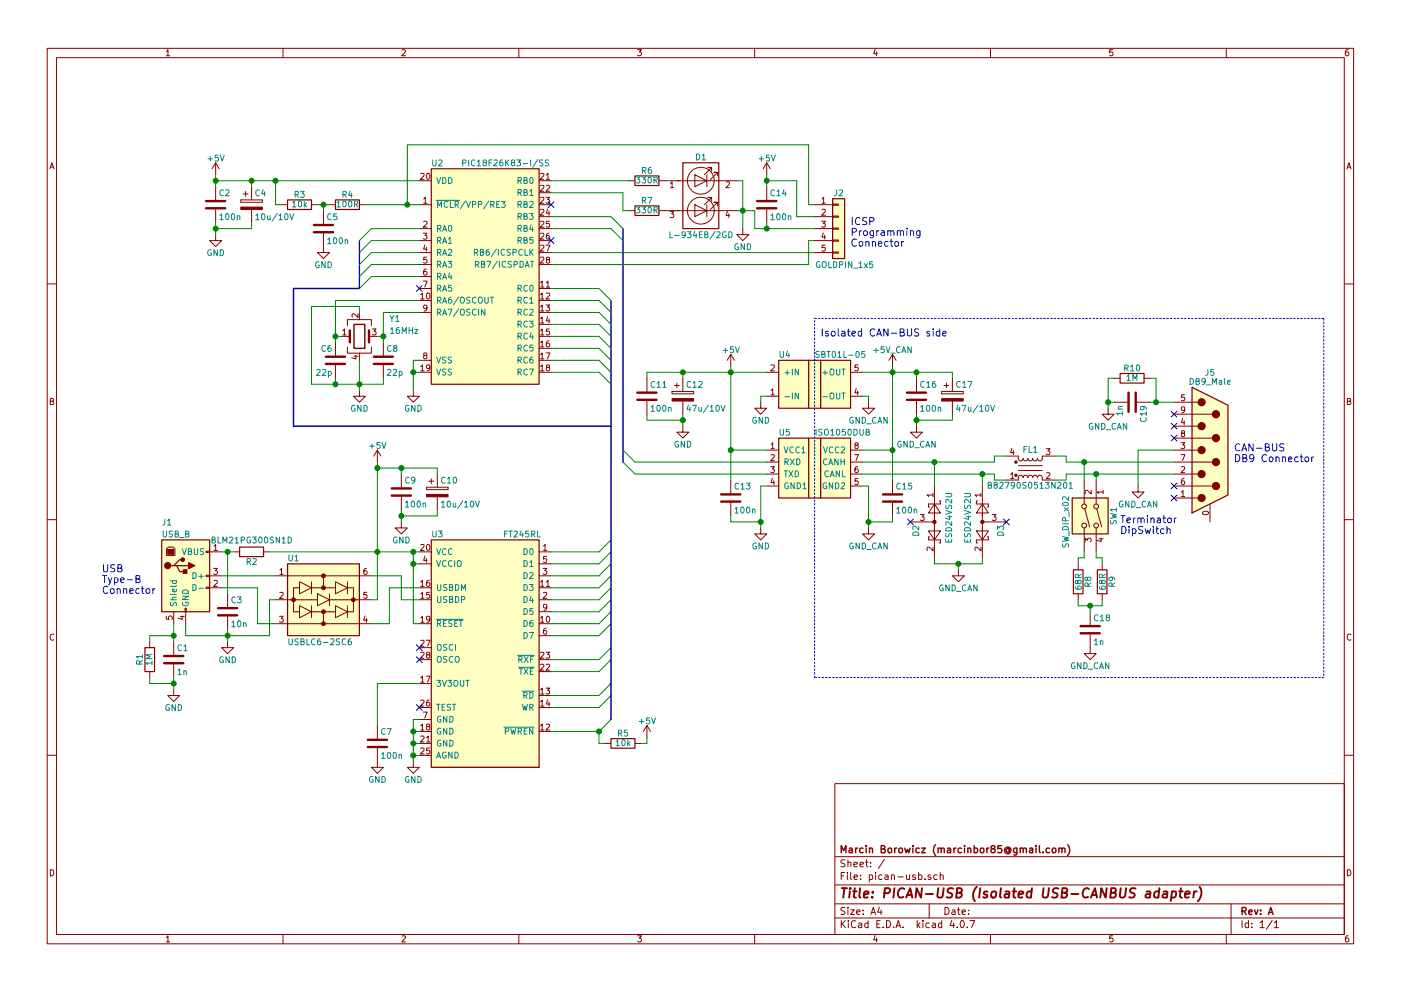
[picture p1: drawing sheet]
EESchema Schematic File Version 2
LIBS:mb_chips
LIBS:mb_conn
LIBS:mb_passive
LIBS:mb_semi
LIBS:mb_sym
LIBS:mb_opto
LIBS:mb_mech
LIBS:74xgxx
LIBS:74xx
LIBS:ac-dc
LIBS:actel
LIBS:adc-dac
LIBS:allegro
LIBS:Altera
LIBS:analog_devices
LIBS:analog_switches
LIBS:atmel
LIBS:audio
LIBS:battery_management
LIBS:bbd
LIBS:bosch
LIBS:brooktre
LIBS:cmos4000
LIBS:cmos_ieee
LIBS:conn
LIBS:contrib
LIBS:cypress
LIBS:dc-dc
LIBS:device
LIBS:digital-audio
LIBS:diode
LIBS:display
LIBS:dsp
LIBS:elec-unifil
LIBS:ESD_Protection
LIBS:ftdi
LIBS:gennum
LIBS:graphic_symbols
LIBS:hc11
LIBS:infineon
LIBS:intel
LIBS:interface
LIBS:intersil
LIBS:ir
LIBS:Lattice
LIBS:leds
LIBS:LEM
LIBS:linear
LIBS:logic_programmable
LIBS:maxim
LIBS:mechanical
LIBS:memory
LIBS:microchip
LIBS:microchip_dspic33dsc
LIBS:microchip_pic10mcu
LIBS:microchip_pic12mcu
LIBS:microchip_pic16mcu
LIBS:microchip_pic18mcu
LIBS:microchip_pic24mcu
LIBS:microchip_pic32mcu
LIBS:microcontrollers
LIBS:modules
LIBS:motor_drivers
LIBS:motorola
LIBS:motors
LIBS:msp430
LIBS:nordicsemi
LIBS:nxp
LIBS:nxp_armmcu
LIBS:onsemi
LIBS:opto
LIBS:Oscillators
LIBS:philips
LIBS:power
LIBS:powerint
LIBS:Power_Management
LIBS:pspice
LIBS:references
LIBS:regul
LIBS:relays
LIBS:rfcom
LIBS:RFSolutions
LIBS:sensors
LIBS:silabs
LIBS:siliconi
LIBS:stm8
LIBS:stm32
LIBS:supertex
LIBS:switches
LIBS:texas
LIBS:transf
LIBS:transistors
LIBS:triac_thyristor
LIBS:ttl_ieee
LIBS:valves
LIBS:video
LIBS:wiznet
LIBS:Worldsemi
LIBS:Xicor
LIBS:xilinx
LIBS:zetex
LIBS:Zilog
LIBS:pican-usb-cache
EELAYER 25 0
EELAYER END
$Descr A4 11693 8268
encoding utf-8
Sheet 1 1
Title "PICAN-USB (Isolated USB-CANBUS adapter)"
Date ""
Rev "A"
Comp "Marcin Borowicz (marcinbor85@gmail.com)"
Comment1 ""
Comment2 ""
Comment3 ""
Comment4 ""
$EndDescr
$Comp
L PIC18F26K83 U2
U 1 1
P 4050 2300
F 0 "U2" H 3600 3250 50  0000 L CNN
F 1 "PIC18F26K83-I/SS" H 3850 3250 50  0000 L CNN
F 2 "Housings_SSOP:SSOP-28_5.3x10.2mm_Pitch0.65mm" H 3600 2550 50  0001 C CNN
F 3 "" H 3600 2550 50  0001 C CNN
	1    4050 2300
	1    0    0    -1  
$EndComp
$Comp
L USB_B J1
U 1 1
P 1550 4800
F 0 "J1" H 1350 5250 50  0000 L CNN
F 1 "USB_B" H 1350 5150 50  0000 L CNN
F 2 "mb_special:USB_B" H 1700 4750 50  0001 C CNN
F 3 "" H 1700 4750 50  0001 C CNN
	1    1550 4800
	1    0    0    -1  
$EndComp
$Comp
L FT245RL U3
U 1 1
P 4050 5450
F 0 "U3" H 3600 6450 50  0000 L CNN
F 1 "FT245RL" H 4200 6450 50  0000 L CNN
F 2 "Housings_SSOP:SSOP-28_5.3x10.2mm_Pitch0.65mm" H 3600 5750 50  0001 C CNN
F 3 "" H 3600 5750 50  0001 C CNN
	1    4050 5450
	1    0    0    -1  
$EndComp
$Comp
L ISO1050DUB U5
U 1 1
P 6800 3900
F 0 "U5" H 6500 4200 50  0000 L CNN
F 1 "ISO1050DUB" H 6800 4200 50  0000 L CNN
F 2 "mb_special:ISO1050DUB" H 6450 3850 50  0001 C CNN
F 3 "" H 6450 3850 50  0001 C CNN
	1    6800 3900
	1    0    0    -1  
$EndComp
$Comp
L EMI_Filter FL1
U 1 1
P 8600 3900
F 0 "FL1" H 8600 3750 50  0000 C CNN
F 1 "B82790S0513N201" H 8600 4050 50  0000 C CNN
F 2 "mb_special:B82790" V 8600 3940 50  0001 C CNN
F 3 "" V 8600 3940 50  0000 C CNN
	1    8600 3900
	1    0    0    1   
$EndComp
$Comp
L +5V #PWR01
U 1 1
P 3150 3850
F 0 "#PWR01" H 3150 3700 50  0001 C CNN
F 1 "+5V" H 3150 3990 50  0000 C CNN
F 2 "" H 3150 3850 50  0001 C CNN
F 3 "" H 3150 3850 50  0001 C CNN
	1    3150 3850
	1    0    0    -1  
$EndComp
$Comp
L GND #PWR02
U 1 1
P 1450 5750
F 0 "#PWR02" H 1450 5500 50  0001 C CNN
F 1 "GND" H 1450 5600 50  0000 C CNN
F 2 "" H 1450 5750 50  0001 C CNN
F 3 "" H 1450 5750 50  0001 C CNN
	1    1450 5750
	1    0    0    -1  
$EndComp
$Comp
L R R2
U 1 1
P 2100 4600
F 0 "R2" V 2180 4600 50  0000 C CNN
F 1 "BLM21PG300SN1D" V 2000 4600 50  0000 C CNN
F 2 "Resistors_SMD:R_0805" V 2030 4600 50  0001 C CNN
F 3 "" H 2100 4600 50  0001 C CNN
	1    2100 4600
	0    1    1    0   
$EndComp
$Comp
L C C6
U 1 1
P 2800 3000
F 0 "C6" H 2825 3100 50  0000 L CNN
F 1 "22p" H 2825 2900 50  0000 L CNN
F 2 "Capacitors_SMD:C_0805" H 2838 2850 50  0001 C CNN
F 3 "" H 2800 3000 50  0001 C CNN
	1    2800 3000
	-1   0    0    -1  
$EndComp
$Comp
L C C8
U 1 1
P 3200 3000
F 0 "C8" H 3225 3100 50  0000 L CNN
F 1 "22p" H 3225 2900 50  0000 L CNN
F 2 "Capacitors_SMD:C_0805" H 3238 2850 50  0001 C CNN
F 3 "" H 3200 3000 50  0001 C CNN
	1    3200 3000
	1    0    0    -1  
$EndComp
$Comp
L C C3
U 1 1
P 1900 5100
F 0 "C3" H 1925 5200 50  0000 L CNN
F 1 "10n" H 1925 5000 50  0000 L CNN
F 2 "Capacitors_SMD:C_0805" H 1938 4950 50  0001 C CNN
F 3 "" H 1900 5100 50  0001 C CNN
	1    1900 5100
	1    0    0    -1  
$EndComp
$Comp
L C C1
U 1 1
P 1450 5500
F 0 "C1" H 1475 5600 50  0000 L CNN
F 1 "1n" H 1475 5400 50  0000 L CNN
F 2 "Capacitors_SMD:C_0805" H 1488 5350 50  0001 C CNN
F 3 "" H 1450 5500 50  0001 C CNN
	1    1450 5500
	1    0    0    -1  
$EndComp
$Comp
L R R1
U 1 1
P 1250 5500
F 0 "R1" V 1330 5500 50  0000 C CNN
F 1 "1M" V 1250 5500 50  0000 C CNN
F 2 "Resistors_SMD:R_0805" V 1180 5500 50  0001 C CNN
F 3 "" H 1250 5500 50  0001 C CNN
	1    1250 5500
	-1   0    0    1   
$EndComp
$Comp
L GND #PWR03
U 1 1
P 1900 5350
F 0 "#PWR03" H 1900 5100 50  0001 C CNN
F 1 "GND" H 1900 5200 50  0000 C CNN
F 2 "" H 1900 5350 50  0001 C CNN
F 3 "" H 1900 5350 50  0001 C CNN
	1    1900 5350
	1    0    0    -1  
$EndComp
$Comp
L GND #PWR04
U 1 1
P 3450 6350
F 0 "#PWR04" H 3450 6100 50  0001 C CNN
F 1 "GND" H 3450 6200 50  0000 C CNN
F 2 "" H 3450 6350 50  0001 C CNN
F 3 "" H 3450 6350 50  0001 C CNN
	1    3450 6350
	1    0    0    -1  
$EndComp
$Comp
L R R5
U 1 1
P 5200 6200
F 0 "R5" V 5280 6200 50  0000 C CNN
F 1 "10k" V 5200 6200 50  0000 C CNN
F 2 "Resistors_SMD:R_0805" V 5130 6200 50  0001 C CNN
F 3 "" H 5200 6200 50  0001 C CNN
	1    5200 6200
	0    -1   -1   0   
$EndComp
$Comp
L GND #PWR05
U 1 1
P 3000 3250
F 0 "#PWR05" H 3000 3000 50  0001 C CNN
F 1 "GND" H 3000 3100 50  0000 C CNN
F 2 "" H 3000 3250 50  0001 C CNN
F 3 "" H 3000 3250 50  0001 C CNN
	1    3000 3250
	1    0    0    -1  
$EndComp
$Comp
L GND #PWR06
U 1 1
P 3450 3250
F 0 "#PWR06" H 3450 3000 50  0001 C CNN
F 1 "GND" H 3450 3100 50  0000 C CNN
F 2 "" H 3450 3250 50  0001 C CNN
F 3 "" H 3450 3250 50  0001 C CNN
	1    3450 3250
	1    0    0    -1  
$EndComp
$Comp
L ESD24VS2U D2
U 1 1
P 7800 4350
F 0 "D2" H 7825 4200 50  0000 L CNN
F 1 "ESD24VS2U" H 7550 4475 50  0000 L CNN
F 2 "TO_SOT_Packages_SMD:SOT-23" H 7875 4475 50  0001 L CNN
F 3 "" H 7680 4350 50  0001 C CNN
	1    7800 4350
	0    1    1    0   
$EndComp
$Comp
L ESD24VS2U D3
U 1 1
P 8200 4350
F 0 "D3" H 8225 4200 50  0000 L CNN
F 1 "ESD24VS2U" H 7950 4475 50  0000 L CNN
F 2 "TO_SOT_Packages_SMD:SOT-23" H 8275 4475 50  0001 L CNN
F 3 "" H 8080 4350 50  0001 C CNN
	1    8200 4350
	0    -1   1    0   
$EndComp
$Comp
L C C9
U 1 1
P 3350 4100
F 0 "C9" H 3375 4200 50  0000 L CNN
F 1 "100n" H 3375 4000 50  0000 L CNN
F 2 "Capacitors_SMD:C_0805" H 3388 3950 50  0001 C CNN
F 3 "" H 3350 4100 50  0001 C CNN
	1    3350 4100
	1    0    0    -1  
$EndComp
$Comp
L CP C10
U 1 1
P 3650 4100
F 0 "C10" H 3675 4200 50  0000 L CNN
F 1 "10u/10V" H 3675 4000 50  0000 L CNN
F 2 "Capacitors_Tantalum_SMD:CP_Tantalum_Case-A_EIA-3216-18_Reflow" H 3688 3950 50  0001 C CNN
F 3 "" H 3650 4100 50  0001 C CNN
	1    3650 4100
	1    0    0    -1  
$EndComp
$Comp
L GND #PWR07
U 1 1
P 3150 6350
F 0 "#PWR07" H 3150 6100 50  0001 C CNN
F 1 "GND" H 3150 6200 50  0000 C CNN
F 2 "" H 3150 6350 50  0001 C CNN
F 3 "" H 3150 6350 50  0001 C CNN
	1    3150 6350
	1    0    0    -1  
$EndComp
$Comp
L GND #PWR08
U 1 1
P 3350 4350
F 0 "#PWR08" H 3350 4100 50  0001 C CNN
F 1 "GND" H 3350 4200 50  0000 C CNN
F 2 "" H 3350 4350 50  0001 C CNN
F 3 "" H 3350 4350 50  0001 C CNN
	1    3350 4350
	1    0    0    -1  
$EndComp
$Comp
L +5V #PWR09
U 1 1
P 5400 6150
F 0 "#PWR09" H 5400 6000 50  0001 C CNN
F 1 "+5V" H 5400 6290 50  0000 C CNN
F 2 "" H 5400 6150 50  0001 C CNN
F 3 "" H 5400 6150 50  0001 C CNN
	1    5400 6150
	1    0    0    -1  
$EndComp
$Comp
L GND #PWR010
U 1 1
P 6350 4400
F 0 "#PWR010" H 6350 4150 50  0001 C CNN
F 1 "GND" H 6350 4250 50  0000 C CNN
F 2 "" H 6350 4400 50  0001 C CNN
F 3 "" H 6350 4400 50  0001 C CNN
	1    6350 4400
	1    0    0    -1  
$EndComp
$Comp
L +5V #PWR011
U 1 1
P 6100 3050
F 0 "#PWR011" H 6100 2900 50  0001 C CNN
F 1 "+5V" H 6100 3190 50  0000 C CNN
F 2 "" H 6100 3050 50  0001 C CNN
F 3 "" H 6100 3050 50  0001 C CNN
	1    6100 3050
	1    0    0    -1  
$EndComp
$Comp
L C C13
U 1 1
P 6100 4150
F 0 "C13" H 6125 4250 50  0000 L CNN
F 1 "100n" H 6125 4050 50  0000 L CNN
F 2 "Capacitors_SMD:C_0805" H 6138 4000 50  0001 C CNN
F 3 "" H 6100 4150 50  0001 C CNN
	1    6100 4150
	1    0    0    -1  
$EndComp
$Comp
L C C7
U 1 1
P 3150 6200
F 0 "C7" H 3175 6300 50  0000 L CNN
F 1 "100n" H 3175 6100 50  0000 L CNN
F 2 "Capacitors_SMD:C_0805" H 3188 6050 50  0001 C CNN
F 3 "" H 3150 6200 50  0001 C CNN
	1    3150 6200
	1    0    0    -1  
$EndComp
NoConn ~ 3500 5500
NoConn ~ 3500 5400
NoConn ~ 3500 5900
NoConn ~ 9800 4150
NoConn ~ 9800 4050
NoConn ~ 9800 3650
NoConn ~ 9800 3550
NoConn ~ 9800 3450
$Comp
L GND_CAN #PWR012
U 1 1
P 8000 4750
F 0 "#PWR012" H 8000 4500 50  0001 C CNN
F 1 "GND_CAN" H 8000 4600 50  0000 C CNN
F 2 "" H 8000 4750 50  0001 C CNN
F 3 "" H 8000 4750 50  0001 C CNN
	1    8000 4750
	1    0    0    -1  
$EndComp
$Comp
L GND_CAN #PWR013
U 1 1
P 9500 4050
F 0 "#PWR013" H 9500 3800 50  0001 C CNN
F 1 "GND_CAN" H 9500 3900 50  0000 C CNN
F 2 "" H 9500 4050 50  0001 C CNN
F 3 "" H 9500 4050 50  0001 C CNN
	1    9500 4050
	1    0    0    -1  
$EndComp
$Comp
L C C2
U 1 1
P 1800 1700
F 0 "C2" H 1825 1800 50  0000 L CNN
F 1 "100n" H 1825 1600 50  0000 L CNN
F 2 "Capacitors_SMD:C_0805" H 1838 1550 50  0001 C CNN
F 3 "" H 1800 1700 50  0001 C CNN
	1    1800 1700
	1    0    0    -1  
$EndComp
$Comp
L CP C4
U 1 1
P 2100 1700
F 0 "C4" H 2125 1800 50  0000 L CNN
F 1 "10u/10V" H 2125 1600 50  0000 L CNN
F 2 "Capacitors_Tantalum_SMD:CP_Tantalum_Case-A_EIA-3216-18_Reflow" H 2138 1550 50  0001 C CNN
F 3 "" H 2100 1700 50  0001 C CNN
	1    2100 1700
	1    0    0    -1  
$EndComp
$Comp
L GND #PWR014
U 1 1
P 1800 1950
F 0 "#PWR014" H 1800 1700 50  0001 C CNN
F 1 "GND" H 1800 1800 50  0000 C CNN
F 2 "" H 1800 1950 50  0001 C CNN
F 3 "" H 1800 1950 50  0001 C CNN
	1    1800 1950
	1    0    0    -1  
$EndComp
$Comp
L SBT01L-05 U4
U 1 1
P 6800 3200
F 0 "U4" H 6500 3450 50  0000 L CNN
F 1 "SBT01L-05" H 6800 3450 50  0000 L CNN
F 2 "mb_special:SBT01" H 6450 3150 50  0001 C CNN
F 3 "" H 6450 3150 50  0001 C CNN
	1    6800 3200
	1    0    0    -1  
$EndComp
$Comp
L GND_CAN #PWR015
U 1 1
P 7250 3350
F 0 "#PWR015" H 7250 3100 50  0001 C CNN
F 1 "GND_CAN" H 7250 3200 50  0000 C CNN
F 2 "" H 7250 3350 50  0001 C CNN
F 3 "" H 7250 3350 50  0001 C CNN
	1    7250 3350
	1    0    0    -1  
$EndComp
$Comp
L GND #PWR016
U 1 1
P 6350 3350
F 0 "#PWR016" H 6350 3100 50  0001 C CNN
F 1 "GND" H 6350 3200 50  0000 C CNN
F 2 "" H 6350 3350 50  0001 C CNN
F 3 "" H 6350 3350 50  0001 C CNN
	1    6350 3350
	1    0    0    -1  
$EndComp
$Comp
L C C16
U 1 1
P 7650 3300
F 0 "C16" H 7675 3400 50  0000 L CNN
F 1 "100n" H 7675 3200 50  0000 L CNN
F 2 "Capacitors_SMD:C_0805" H 7688 3150 50  0001 C CNN
F 3 "" H 7650 3300 50  0001 C CNN
	1    7650 3300
	1    0    0    -1  
$EndComp
$Comp
L CP C17
U 1 1
P 7950 3300
F 0 "C17" H 7975 3400 50  0000 L CNN
F 1 "47u/10V" H 7975 3200 50  0000 L CNN
F 2 "Capacitors_Tantalum_SMD:CP_Tantalum_Case-B_EIA-3528-21_Reflow" H 7988 3150 50  0001 C CNN
F 3 "" H 7950 3300 50  0001 C CNN
	1    7950 3300
	1    0    0    -1  
$EndComp
$Comp
L GND_CAN #PWR017
U 1 1
P 7650 3550
F 0 "#PWR017" H 7650 3300 50  0001 C CNN
F 1 "GND_CAN" H 7650 3400 50  0000 C CNN
F 2 "" H 7650 3550 50  0001 C CNN
F 3 "" H 7650 3550 50  0001 C CNN
	1    7650 3550
	1    0    0    -1  
$EndComp
$Comp
L C C15
U 1 1
P 7450 4150
F 0 "C15" H 7475 4250 50  0000 L CNN
F 1 "100n" H 7475 4050 50  0000 L CNN
F 2 "Capacitors_SMD:C_0805" H 7488 4000 50  0001 C CNN
F 3 "" H 7450 4150 50  0001 C CNN
	1    7450 4150
	1    0    0    -1  
$EndComp
$Comp
L +5V_CAN #PWR018
U 1 1
P 7450 3050
F 0 "#PWR018" H 7450 2900 50  0001 C CNN
F 1 "+5V_CAN" H 7450 3190 50  0000 C CNN
F 2 "" H 7450 3050 50  0001 C CNN
F 3 "" H 7450 3050 50  0001 C CNN
	1    7450 3050
	1    0    0    -1  
$EndComp
$Comp
L C C11
U 1 1
P 5400 3300
F 0 "C11" H 5425 3400 50  0000 L CNN
F 1 "100n" H 5425 3200 50  0000 L CNN
F 2 "Capacitors_SMD:C_0805" H 5438 3150 50  0001 C CNN
F 3 "" H 5400 3300 50  0001 C CNN
	1    5400 3300
	1    0    0    -1  
$EndComp
$Comp
L CP C12
U 1 1
P 5700 3300
F 0 "C12" H 5725 3400 50  0000 L CNN
F 1 "47u/10V" H 5725 3200 50  0000 L CNN
F 2 "Capacitors_Tantalum_SMD:CP_Tantalum_Case-B_EIA-3528-21_Reflow" H 5738 3150 50  0001 C CNN
F 3 "" H 5700 3300 50  0001 C CNN
	1    5700 3300
	1    0    0    -1  
$EndComp
$Comp
L GND #PWR019
U 1 1
P 5700 3550
F 0 "#PWR019" H 5700 3300 50  0001 C CNN
F 1 "GND" H 5700 3400 50  0000 C CNN
F 2 "" H 5700 3550 50  0001 C CNN
F 3 "" H 5700 3550 50  0001 C CNN
	1    5700 3550
	1    0    0    -1  
$EndComp
$Comp
L C C14
U 1 1
P 6400 1700
F 0 "C14" H 6425 1800 50  0000 L CNN
F 1 "100n" H 6425 1600 50  0000 L CNN
F 2 "Capacitors_SMD:C_0805" H 6438 1550 50  0001 C CNN
F 3 "" H 6400 1700 50  0001 C CNN
	1    6400 1700
	1    0    0    -1  
$EndComp
Entry Wire Line
	5100 4500 5000 4600
Entry Wire Line
	5100 4600 5000 4700
Entry Wire Line
	5100 4700 5000 4800
Entry Wire Line
	5100 4800 5000 4900
Entry Wire Line
	5100 4900 5000 5000
Entry Wire Line
	5100 5000 5000 5100
Entry Wire Line
	5100 5100 5000 5200
Entry Wire Line
	5100 5200 5000 5300
Entry Wire Line
	5100 6000 5000 6100
Entry Wire Line
	5100 5800 5000 5900
Entry Wire Line
	5100 5700 5000 5800
Entry Wire Line
	5000 5600 5100 5500
Entry Wire Line
	5000 5500 5100 5400
$Comp
L +5V #PWR020
U 1 1
P 1800 1450
F 0 "#PWR020" H 1800 1300 50  0001 C CNN
F 1 "+5V" H 1800 1590 50  0000 C CNN
F 2 "" H 1800 1450 50  0001 C CNN
F 3 "" H 1800 1450 50  0001 C CNN
	1    1800 1450
	1    0    0    -1  
$EndComp
$Comp
L R R4
U 1 1
P 2900 1700
F 0 "R4" V 2980 1700 50  0000 C CNN
F 1 "100R" V 2900 1700 50  0000 C CNN
F 2 "Resistors_SMD:R_0805" V 2830 1700 50  0001 C CNN
F 3 "" H 2900 1700 50  0001 C CNN
	1    2900 1700
	0    -1   -1   0   
$EndComp
$Comp
L C C5
U 1 1
P 2700 1900
F 0 "C5" H 2725 2000 50  0000 L CNN
F 1 "100n" H 2725 1800 50  0000 L CNN
F 2 "Capacitors_SMD:C_0805" H 2738 1750 50  0001 C CNN
F 3 "" H 2700 1900 50  0001 C CNN
	1    2700 1900
	1    0    0    -1  
$EndComp
$Comp
L R R3
U 1 1
P 2500 1700
F 0 "R3" V 2580 1700 50  0000 C CNN
F 1 "10k" V 2500 1700 50  0000 C CNN
F 2 "Resistors_SMD:R_0805" V 2430 1700 50  0001 C CNN
F 3 "" H 2500 1700 50  0001 C CNN
	1    2500 1700
	0    -1   -1   0   
$EndComp
$Comp
L GND #PWR021
U 1 1
P 2700 2050
F 0 "#PWR021" H 2700 1800 50  0001 C CNN
F 1 "GND" H 2700 1900 50  0000 C CNN
F 2 "" H 2700 2050 50  0001 C CNN
F 3 "" H 2700 2050 50  0001 C CNN
	1    2700 2050
	1    0    0    -1  
$EndComp
Connection ~ 8000 4700
Wire Wire Line
	8000 4750 8000 4700
Wire Wire Line
	7800 4700 7800 4650
Wire Wire Line
	7800 4700 8200 4700
Wire Wire Line
	8200 4700 8200 4650
Wire Wire Line
	8900 3850 9800 3850
Wire Wire Line
	8900 3800 8900 3850
Wire Wire Line
	8800 3800 8900 3800
Wire Wire Line
	7250 4050 7200 4050
Wire Wire Line
	7250 4050 7250 4400
Wire Wire Line
	9500 3750 9800 3750
Wire Wire Line
	6350 4050 6350 4400
Wire Wire Line
	6400 4050 6350 4050
Wire Wire Line
	1450 5200 1450 5350
Wire Wire Line
	1450 5300 1250 5300
Wire Wire Line
	1250 5300 1250 5350
Connection ~ 1450 5300
Wire Wire Line
	1450 5650 1450 5750
Wire Wire Line
	1450 5700 1250 5700
Wire Wire Line
	1250 5700 1250 5650
Connection ~ 1450 5700
Wire Wire Line
	1550 5200 1550 5300
Wire Wire Line
	1850 4800 2300 4800
Wire Wire Line
	1900 4950 1900 4600
Connection ~ 1900 4600
Wire Wire Line
	1550 5300 2250 5300
Connection ~ 1900 5300
Wire Wire Line
	1900 5250 1900 5350
Wire Wire Line
	2250 4600 3500 4600
Wire Wire Line
	1850 4600 1950 4600
Wire Wire Line
	3150 3850 3150 5000
Connection ~ 3150 4600
Wire Wire Line
	3500 4700 3450 4700
Wire Wire Line
	3450 4600 3450 5200
Connection ~ 3450 4600
Wire Wire Line
	3250 4900 3500 4900
Wire Wire Line
	3500 5000 3350 5000
Wire Wire Line
	3350 5000 3350 4800
Wire Wire Line
	3350 4800 3100 4800
Wire Wire Line
	3500 6000 3450 6000
Wire Wire Line
	3450 6000 3450 6350
Wire Wire Line
	3450 6300 3500 6300
Connection ~ 3450 6300
Wire Wire Line
	3450 6200 3500 6200
Connection ~ 3450 6200
Wire Wire Line
	3500 6100 3450 6100
Connection ~ 3450 6100
Wire Wire Line
	2800 2500 2800 2850
Wire Wire Line
	2850 2800 2800 2800
Connection ~ 2800 2800
Wire Wire Line
	3150 2800 3200 2800
Wire Wire Line
	3200 2600 3200 2850
Wire Wire Line
	3200 2600 3500 2600
Connection ~ 3200 2800
Wire Wire Line
	3500 3100 3450 3100
Wire Wire Line
	3450 3000 3450 3250
Wire Wire Line
	3450 3000 3500 3000
Connection ~ 3450 3100
Wire Wire Line
	7200 3950 8300 3950
Wire Wire Line
	7200 3850 8300 3850
Wire Wire Line
	8300 3850 8300 3800
Wire Wire Line
	8300 3800 8400 3800
Wire Wire Line
	8300 3950 8300 4000
Wire Wire Line
	8300 4000 8400 4000
Wire Wire Line
	8800 4000 8900 4000
Wire Wire Line
	3150 5700 3150 6050
Wire Wire Line
	3150 5700 3500 5700
Wire Wire Line
	3650 3900 3650 3950
Wire Wire Line
	3150 3900 3650 3900
Connection ~ 3150 3900
Wire Wire Line
	3350 3950 3350 3900
Connection ~ 3350 3900
Wire Wire Line
	3650 4250 3650 4300
Wire Wire Line
	3650 4300 3350 4300
Wire Wire Line
	3350 4250 3350 4350
Connection ~ 3350 4300
Wire Wire Line
	5400 6150 5400 6200
Wire Wire Line
	5400 6200 5350 6200
Wire Wire Line
	3450 5200 3500 5200
Connection ~ 3450 4700
Wire Wire Line
	2100 1850 2100 1900
Wire Wire Line
	2100 1900 1800 1900
Wire Wire Line
	1800 1850 1800 1950
Wire Wire Line
	2100 1500 2100 1550
Wire Wire Line
	1800 1500 3500 1500
Wire Wire Line
	1800 1450 1800 1550
Connection ~ 1800 1900
Wire Wire Line
	7250 3350 7250 3300
Wire Wire Line
	7250 3300 7200 3300
Wire Wire Line
	6350 3350 6350 3300
Wire Wire Line
	6350 3300 6400 3300
Wire Wire Line
	7950 3450 7950 3500
Wire Wire Line
	7950 3500 7650 3500
Wire Wire Line
	7650 3450 7650 3550
Connection ~ 7650 3500
Wire Wire Line
	7950 3100 7950 3150
Wire Wire Line
	7200 3100 7950 3100
Wire Wire Line
	7650 3100 7650 3150
Wire Wire Line
	7450 3050 7450 4000
Connection ~ 7650 3100
Wire Wire Line
	7450 3750 7200 3750
Connection ~ 7450 3100
Wire Wire Line
	7450 4300 7450 4350
Wire Wire Line
	7450 4350 7250 4350
Connection ~ 7250 4350
Connection ~ 7450 3750
Wire Wire Line
	6350 4350 6100 4350
Wire Wire Line
	6100 4350 6100 4300
Connection ~ 6350 4350
Wire Wire Line
	6100 3750 6400 3750
Wire Wire Line
	6100 3050 6100 4000
Connection ~ 6100 3750
Wire Wire Line
	3200 3200 3200 3150
Wire Wire Line
	2600 3200 3200 3200
Wire Wire Line
	2800 3200 2800 3150
Wire Wire Line
	3000 3000 3000 3250
Connection ~ 3000 3200
Wire Wire Line
	5300 3850 6400 3850
Wire Wire Line
	5300 3950 6400 3950
Wire Wire Line
	5400 3100 6400 3100
Wire Wire Line
	5700 3100 5700 3150
Wire Wire Line
	5400 3100 5400 3150
Connection ~ 5700 3100
Connection ~ 6100 3100
Wire Wire Line
	5700 3450 5700 3550
Wire Wire Line
	5700 3500 5400 3500
Wire Wire Line
	5400 3500 5400 3450
Connection ~ 5700 3500
Wire Bus Line
	5100 2500 5100 6000
Wire Wire Line
	5000 4600 4600 4600
Wire Wire Line
	5000 4700 4600 4700
Wire Wire Line
	4600 4800 5000 4800
Wire Wire Line
	5000 4900 4600 4900
Wire Wire Line
	4600 5000 5000 5000
Wire Wire Line
	5000 5100 4600 5100
Wire Wire Line
	4600 5200 5000 5200
Wire Wire Line
	5000 5300 4600 5300
Wire Wire Line
	4600 6100 5000 6100
Wire Wire Line
	4600 5900 5000 5900
Wire Wire Line
	5000 5800 4600 5800
Wire Wire Line
	4600 5600 5000 5600
Wire Wire Line
	5000 5500 4600 5500
Wire Wire Line
	5050 6200 5000 6200
Wire Wire Line
	5000 6200 5000 6100
Connection ~ 5000 6100
Wire Wire Line
	6800 2000 6750 2000
Wire Wire Line
	6750 2000 6750 2200
Connection ~ 2100 1500
Connection ~ 1800 1500
Wire Wire Line
	2650 1700 2750 1700
Wire Wire Line
	2700 1750 2700 1700
Connection ~ 2700 1700
Wire Wire Line
	2350 1700 2300 1700
Wire Wire Line
	2300 1700 2300 1500
Connection ~ 2300 1500
Wire Wire Line
	3050 1700 3500 1700
Wire Wire Line
	3400 1700 3400 1200
Wire Wire Line
	3400 1200 6750 1200
Wire Wire Line
	6750 1200 6750 1700
Wire Wire Line
	6750 1700 6800 1700
Connection ~ 3400 1700
Wire Wire Line
	6800 1800 6650 1800
Wire Wire Line
	6650 1800 6650 1500
$Comp
L +5V #PWR022
U 1 1
P 6400 1450
F 0 "#PWR022" H 6400 1300 50  0001 C CNN
F 1 "+5V" H 6400 1590 50  0000 C CNN
F 2 "" H 6400 1450 50  0001 C CNN
F 3 "" H 6400 1450 50  0001 C CNN
	1    6400 1450
	1    0    0    -1  
$EndComp
Wire Wire Line
	6650 1500 6400 1500
Wire Wire Line
	6400 1450 6400 1550
Connection ~ 6400 1500
Wire Wire Line
	6300 1900 6800 1900
Wire Wire Line
	6400 1850 6400 1900
Connection ~ 6400 1900
Entry Wire Line
	5000 2400 5100 2500
Entry Wire Line
	5000 2500 5100 2600
Entry Wire Line
	5000 2600 5100 2700
Entry Wire Line
	5000 2700 5100 2800
Entry Wire Line
	5000 2800 5100 2900
Entry Wire Line
	5000 2900 5100 3000
Entry Wire Line
	5000 3000 5100 3100
Entry Wire Line
	5000 3100 5100 3200
Wire Wire Line
	5000 2400 4600 2400
Wire Wire Line
	4600 2500 5000 2500
Wire Wire Line
	5000 2600 4600 2600
Wire Wire Line
	4600 2700 5000 2700
Wire Wire Line
	5000 2800 4600 2800
Wire Wire Line
	4600 2900 5000 2900
Wire Wire Line
	5000 3000 4600 3000
Wire Wire Line
	4600 3100 5000 3100
Wire Bus Line
	3000 2000 3000 2400
Wire Bus Line
	3000 2400 2450 2400
Wire Bus Line
	2450 2400 2450 3550
Wire Bus Line
	2450 3550 5100 3550
Entry Wire Line
	3100 2000 3000 2100
Entry Wire Line
	3100 1900 3000 2000
Entry Wire Line
	3100 2100 3000 2200
Entry Wire Line
	3100 2200 3000 2300
Entry Wire Line
	3100 2300 3000 2400
Wire Wire Line
	3500 1900 3100 1900
Wire Wire Line
	3500 2000 3100 2000
Wire Wire Line
	3100 2100 3500 2100
Wire Wire Line
	3500 2200 3100 2200
Wire Wire Line
	3100 2300 3500 2300
Wire Bus Line
	5200 1900 5200 3850
Wire Wire Line
	6750 2200 4600 2200
Wire Wire Line
	4600 2100 6800 2100
Entry Wire Line
	5100 1800 5200 1900
Entry Wire Line
	5100 1900 5200 2000
Wire Wire Line
	4600 1800 5100 1800
Text Label 4650 1800 0    60   ~ 0
CANRX
Text Label 4650 1900 0    60   ~ 0
CANTX
Entry Wire Line
	5200 3750 5300 3850
Entry Wire Line
	5200 3850 5300 3950
Text Label 5350 3850 0    60   ~ 0
CANRX
Text Label 5350 3950 0    60   ~ 0
CANTX
Text Label 4650 5500 0    60   ~ 0
RXF
Text Label 4650 5600 0    60   ~ 0
TXE
Text Label 4650 5800 0    60   ~ 0
RD
Text Label 4650 5900 0    60   ~ 0
WR
Text Label 4650 6100 0    60   ~ 0
PWREN
Text Label 4650 2400 0    60   ~ 0
D0
Text Label 4650 2500 0    60   ~ 0
D1
Text Label 4650 2600 0    60   ~ 0
D2
Text Label 4650 2700 0    60   ~ 0
D3
Text Label 4650 2800 0    60   ~ 0
D4
Text Label 4650 2900 0    60   ~ 0
D5
Text Label 4650 3000 0    60   ~ 0
D6
Text Label 4650 3100 0    60   ~ 0
D7
Text Label 4650 4600 0    60   ~ 0
D0
Text Label 4650 4700 0    60   ~ 0
D1
Text Label 4650 4800 0    60   ~ 0
D2
Text Label 4650 4900 0    60   ~ 0
D3
Text Label 4650 5000 0    60   ~ 0
D4
Text Label 4650 5100 0    60   ~ 0
D5
Text Label 4650 5200 0    60   ~ 0
D6
Text Label 4650 5300 0    60   ~ 0
D7
Text Label 4650 2100 0    60   ~ 0
ICSPCLK
Text Label 4650 2200 0    60   ~ 0
ICSPDAT
Wire Wire Line
	5100 1900 4600 1900
Text Label 3150 1900 0    60   ~ 0
RXF
Text Label 3150 2000 0    60   ~ 0
TXE
Text Label 3150 2100 0    60   ~ 0
WR
Text Label 3150 2200 0    60   ~ 0
RD
Text Label 3150 2300 0    60   ~ 0
PWREN
$Comp
L GND_CAN #PWR023
U 1 1
P 7250 4400
F 0 "#PWR023" H 7250 4150 50  0001 C CNN
F 1 "GND_CAN" H 7250 4250 50  0000 C CNN
F 2 "" H 7250 4400 50  0001 C CNN
F 3 "" H 7250 4400 50  0001 C CNN
	1    7250 4400
	1    0    0    -1  
$EndComp
$Comp
L L-934EB/2 D1
U 1 1
P 5850 1650
F 0 "D1" H 5850 2000 50  0000 C CNN
F 1 "L-934EB/2GD" H 5850 1350 50  0000 C CNN
F 2 "mb_special:L-934EB2" H 5880 1700 50  0001 C CNN
F 3 "" H 5880 1700 50  0001 C CNN
	1    5850 1650
	1    0    0    -1  
$EndComp
$Comp
L R R6
U 1 1
P 5400 1500
F 0 "R6" V 5480 1500 50  0000 C CNN
F 1 "330R" V 5400 1500 50  0000 C CNN
F 2 "Resistors_SMD:R_0805" V 5330 1500 50  0001 C CNN
F 3 "" H 5400 1500 50  0001 C CNN
	1    5400 1500
	0    -1   -1   0   
$EndComp
$Comp
L R R7
U 1 1
P 5400 1750
F 0 "R7" V 5480 1750 50  0000 C CNN
F 1 "330R" V 5400 1750 50  0000 C CNN
F 2 "Resistors_SMD:R_0805" V 5330 1750 50  0001 C CNN
F 3 "" H 5400 1750 50  0001 C CNN
	1    5400 1750
	0    -1   -1   0   
$EndComp
Wire Wire Line
	4600 1500 5250 1500
Wire Wire Line
	4600 1600 5200 1600
Wire Wire Line
	5200 1600 5200 1750
Wire Wire Line
	5200 1750 5250 1750
Wire Wire Line
	6150 1500 6200 1500
Wire Wire Line
	6200 1500 6200 1900
Wire Wire Line
	6150 1750 6300 1750
$Comp
L GND #PWR024
U 1 1
P 6200 1900
F 0 "#PWR024" H 6200 1650 50  0001 C CNN
F 1 "GND" H 6200 1750 50  0000 C CNN
F 2 "" H 6200 1900 50  0001 C CNN
F 3 "" H 6200 1900 50  0001 C CNN
	1    6200 1900
	1    0    0    -1  
$EndComp
Connection ~ 6200 1750
Wire Wire Line
	6300 1750 6300 1900
Text Label 4650 1500 0    60   ~ 0
LEDMODE
Text Label 4650 1600 0    60   ~ 0
LEDRXTX
$Comp
L R R8
U 1 1
P 9000 4850
F 0 "R8" V 9080 4850 50  0000 C CNN
F 1 "68R" V 9000 4850 50  0000 C CNN
F 2 "Resistors_SMD:R_1206" V 8930 4850 50  0001 C CNN
F 3 "" H 9000 4850 50  0001 C CNN
	1    9000 4850
	1    0    0    -1  
$EndComp
$Comp
L R R9
U 1 1
P 9200 4850
F 0 "R9" V 9280 4850 50  0000 C CNN
F 1 "68R" V 9200 4850 50  0000 C CNN
F 2 "Resistors_SMD:R_1206" V 9130 4850 50  0001 C CNN
F 3 "" H 9200 4850 50  0001 C CNN
	1    9200 4850
	1    0    0    -1  
$EndComp
$Comp
L C C18
U 1 1
P 9100 5250
F 0 "C18" H 9125 5350 50  0000 L CNN
F 1 "1n" H 9125 5150 50  0000 L CNN
F 2 "Capacitors_SMD:C_0805" H 9138 5100 50  0001 C CNN
F 3 "" H 9100 5250 50  0001 C CNN
	1    9100 5250
	1    0    0    -1  
$EndComp
Wire Wire Line
	9200 5050 9200 5000
Wire Wire Line
	9000 5050 9200 5050
Wire Wire Line
	9000 5050 9000 5000
Wire Wire Line
	9100 5100 9100 5050
Connection ~ 9100 5050
$Comp
L GND_CAN #PWR025
U 1 1
P 9100 5400
F 0 "#PWR025" H 9100 5150 50  0001 C CNN
F 1 "GND_CAN" H 9100 5250 50  0000 C CNN
F 2 "" H 9100 5400 50  0001 C CNN
F 3 "" H 9100 5400 50  0001 C CNN
	1    9100 5400
	1    0    0    -1  
$EndComp
Wire Wire Line
	8900 4000 8900 3950
Wire Wire Line
	8200 4050 8200 3950
Connection ~ 8200 3950
Wire Wire Line
	7800 4050 7800 3850
Connection ~ 7800 3850
$Comp
L USBLC6-2SC6 U1
U 1 1
P 2700 5000
F 0 "U1" H 2400 5350 50  0000 L CNN
F 1 "USBLC6-2SC6" H 2400 4650 50  0000 L CNN
F 2 "TO_SOT_Packages_SMD:SOT-23-6" H 2350 4900 50  0001 C CNN
F 3 "" H 2350 4900 50  0001 C CNN
	1    2700 5000
	1    0    0    -1  
$EndComp
Wire Wire Line
	1850 4900 2150 4900
Wire Wire Line
	2150 4900 2150 5200
Wire Wire Line
	2150 5200 2300 5200
Wire Wire Line
	2250 5300 2250 5000
Wire Wire Line
	2250 5000 2300 5000
Wire Wire Line
	3150 5000 3100 5000
Wire Wire Line
	3250 4900 3250 5200
Wire Wire Line
	3250 5200 3100 5200
Wire Wire Line
	2800 2500 3500 2500
$Comp
L Conn_01x05 J2
U 1 1
P 7000 1900
F 0 "J2" H 7000 2200 50  0000 C CNN
F 1 "GOLDPIN_1x5" H 7050 1600 50  0000 C CNN
F 2 "Pin_Headers:Pin_Header_Straight_1x05_Pitch2.54mm" H 7000 1900 50  0001 C CNN
F 3 "" H 7000 1900 50  0001 C CNN
	1    7000 1900
	1    0    0    -1  
$EndComp
NoConn ~ 4600 1700
NoConn ~ 4600 2000
NoConn ~ 3500 2400
Wire Wire Line
	9000 4700 9000 4650
Wire Wire Line
	9000 4650 9050 4650
Wire Wire Line
	9050 4650 9050 4600
Wire Wire Line
	9150 4600 9150 4650
Wire Wire Line
	9150 4650 9200 4650
Wire Wire Line
	9200 4650 9200 4700
NoConn ~ 8400 4350
NoConn ~ 7600 4350
Text Notes 7100 2050 0    60   ~ 0
ICSP\nProgramming\nConnector
Text Notes 10300 3850 0    60   ~ 0
CAN-BUS\nDB9 Connector
Text Notes 850  4950 0    60   ~ 0
USB\nType-B\nConnector
Text Notes 9350 4450 0    60   ~ 0
Terminator\nDipSwitch
Wire Notes Line
	6800 5650 6800 2650
Wire Notes Line
	6800 2650 11050 2650
Wire Notes Line
	11050 2650 11050 5650
Wire Notes Line
	11050 5650 6800 5650
Text Notes 6850 2800 0    60   ~ 0
Isolated CAN-BUS side
Wire Wire Line
	9500 4050 9500 3750
$Comp
L Crystal_GND24 Y1
U 1 1
P 3000 2800
F 0 "Y1" H 3250 2950 50  0000 L CNN
F 1 "16MHz" H 3250 2850 50  0000 L CNN
F 2 "Crystals:Crystal_SMD_3225-4pin_3.2x2.5mm" H 3000 2800 50  0001 C CNN
F 3 "" H 3000 2800 50  0001 C CNN
	1    3000 2800
	1    0    0    -1  
$EndComp
Wire Wire Line
	3000 2600 3000 2550
Wire Wire Line
	3000 2550 2600 2550
Wire Wire Line
	2600 2550 2600 3200
Connection ~ 2800 3200
$Comp
L SW_DIP_x02 SW1
U 1 1
P 9050 4300
F 0 "SW1" H 9050 4550 50  0000 C CNN
F 1 "SW_DIP_x02" H 9100 4150 50  0000 C CNN
F 2 "Buttons_Switches_THT:SW_DIP_x2_W7.62mm_Piano" H 9050 4300 50  0001 C CNN
F 3 "" H 9050 4300 50  0001 C CNN
	1    9050 4300
	0    1    1    0   
$EndComp
Text Label 9250 3850 0    60   ~ 0
CANH
Text Label 9250 3950 0    60   ~ 0
CANL
Text Label 9650 3750 2    60   ~ 0
GND_CAN
Wire Wire Line
	8900 3950 9800 3950
Wire Wire Line
	9050 4000 9050 3850
Connection ~ 9050 3850
Wire Wire Line
	9150 4000 9150 3950
Connection ~ 9150 3950
$Comp
L DB9_Male J5
U 1 1
P 10100 3750
F 0 "J5" H 10100 4400 50  0000 C CNN
F 1 "DB9_Male" H 10100 4325 50  0000 C CNN
F 2 "Connectors_DSub:DSUB-9_Male_Horizontal_Pitch2.77x2.84mm_EdgePinOffset7.70mm_Housed_MountingHolesOffset9.12mm" H 10100 3750 50  0001 C CNN
F 3 "" H 10100 3750 50  0001 C CNN
	1    10100 3750
	1    0    0    -1  
$EndComp
Wire Wire Line
	9250 3150 9300 3150
$Comp
L GND_CAN #PWR026
U 1 1
P 9250 3400
F 0 "#PWR026" H 9250 3150 50  0001 C CNN
F 1 "GND_CAN" H 9250 3250 50  0000 C CNN
F 2 "" H 9250 3400 50  0001 C CNN
F 3 "" H 9250 3400 50  0001 C CNN
	1    9250 3400
	-1   0    0    -1  
$EndComp
Connection ~ 9250 3350
Wire Wire Line
	9250 3150 9250 3400
Connection ~ 9650 3350
Wire Wire Line
	9600 3350 9800 3350
Wire Wire Line
	9650 3150 9650 3350
Wire Wire Line
	9650 3150 9600 3150
$Comp
L R R10
U 1 1
P 9450 3150
F 0 "R10" V 9530 3150 50  0000 C CNN
F 1 "1M" V 9450 3150 50  0000 C CNN
F 2 "Resistors_SMD:R_0805" V 9380 3150 50  0001 C CNN
F 3 "" H 9450 3150 50  0001 C CNN
	1    9450 3150
	0    -1   -1   0   
$EndComp
$Comp
L C C19
U 1 1
P 9450 3350
F 0 "C19" H 9475 3450 50  0000 L CNN
F 1 "1n" H 9475 3250 50  0000 L CNN
F 2 "Capacitors_SMD:C_0805" H 9488 3200 50  0001 C CNN
F 3 "" H 9450 3350 50  0001 C CNN
	1    9450 3350
	0    1    1    0   
$EndComp
Wire Wire Line
	9300 3350 9250 3350
$EndSCHEMATC
